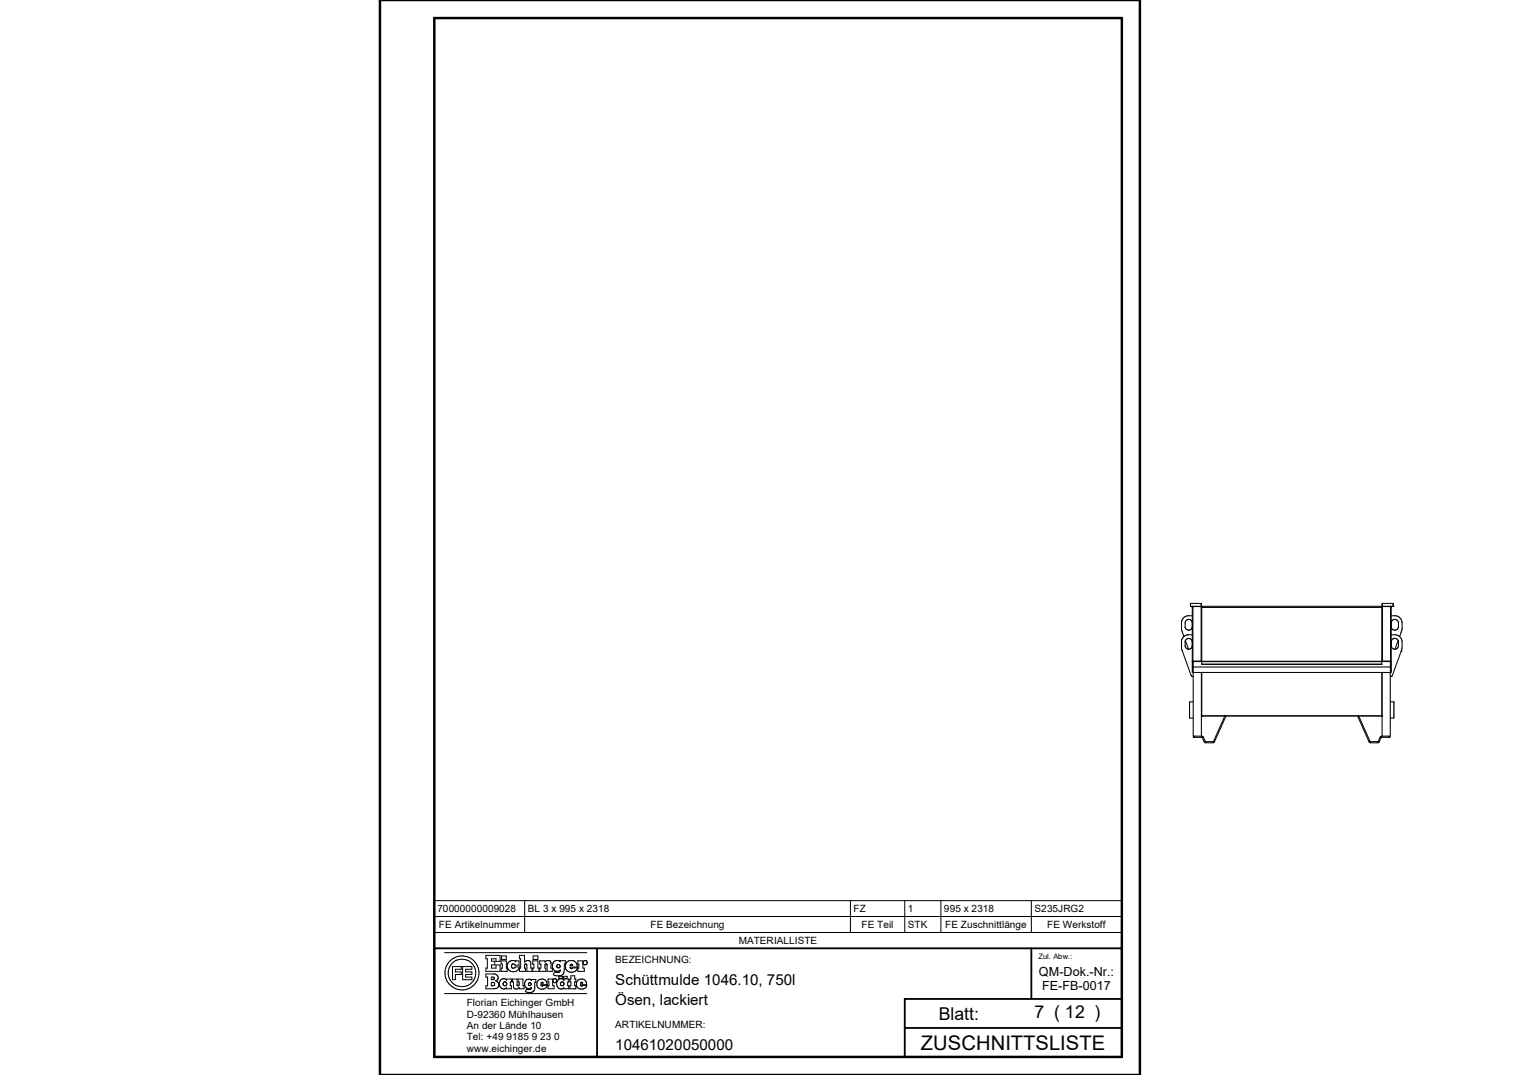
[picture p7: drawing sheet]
<svg xmlns="http://www.w3.org/2000/svg" width="297mm" height="210mm" viewBox="0 0 297 210" stroke-linecap="round" stroke-linejoin="round" font-family="sans-serif">
<g fill="none" stroke="#000" stroke-width=".2">
<path d="M232.6 118.4h.1M232.6 118.4h2.2M232.6 118.4v-.5h2.1v.5M233 118.5v12.8l.1-2M233 118.5l.1 10.7h1.7M233 118.5v.1M234.8 118.5h-1.8M234.8 118.5l-.1 10.7M234.8 118.5h.1M234.8 118.4v.1M234.8 118.5v.1M234.8 118.7h35.2"/>
<path d="M270 118.4v11.4h-35.2v-11.4h37.4M270.1 118.4h.1M270.1 118.5v10.7M270.1 118.4v-.5h2.1v.5M271.8 118.5h-1.8M272.2 118.4h.1M231.6 125.2l.6 1.6M233 131h.1M233 125.4a.71 .71 0 0 0-.6-.7 .71 .71 0 0 0-.8 .6v1a.71 .71 0 0 0 .7 .5 .71 .71 0 0 0 .7-.7M233 124a1.69 1.69 0 0 0-2 .8l-.1 .4v1.7l1.8 5 .5 .2M233 121.7a.71 .71 0 0 0-.7-.7 .71 .71 0 0 0-.7 .5v1.1a.71 .71 0 0 0 .8 .5 .71 .71 0 0 0 .6-.7M233 120.3a1.83 1.83 0 0 0-1.6 .3l-.3 .3-.2 .6v1.5l.4 1.4"/>
<path d="M233.1 129.2v.1M233.2 129.2h38.5M233.2 129.2v14.6h1.7l.7 1.1h1.5l2.2-5 .2 .1-2.3 5-1.6 .1-.3-.2-.4-.9h-1.6M233.2 130.3h38.5M233.2 137.1h-.8v3.2h.8M234.8 139.9h35.3M234.8 131.4v12.4M234.8 139.9h.1M234.8 131.4v8.5M234.8 129.7h35.2M234.8 139.8h35.2M270 129.2h.1"/>
<path d="M270 139.9h.1M270 129.2h-36.9v.1M270 131.4v8.5M270 129.2h1.8v.1M270.1 129.2h1.7M270.1 131.4v12.4M271.7 137.1h.7v3.2h-.7M271.7 131.4v12.4h-1.8l-.2 .2-.5 .9h-1.5l-2.2-5-.2 .1 2.3 5 1.6 .1 .3-.1 .4-1h1.7M271.7 129.2h.1M271.8 129.2v2.1v-12.8l-.1-.1v13h-38.5M271.8 131h.1M271.8 125.4a.71 .71 0 0 1 .7-.7 .71 .71 0 0 1 .8 .7v.7a.71 .71 0 0 1-.8 .7 .71 .71 0 0 1-.7-.7"/>
<path d="M271.8 121.7a.71 .71 0 0 1 .7-.7 .71 .71 0 0 1 .8 .7v.7a.71 .71 0 0 1-.8 .7 .71 .71 0 0 1-.7-.7M271.8 124h.7a1.43 1.43 0 0 1 1.5 1.4v1.1l-.2 .7M271.8 120.3a1.73 1.73 0 0 1 1.9 .6l.3 .8v1.1l-.2 .7M273.2 125.2l-.6 1.6M273.8 127.2h.1M273.8 127.2l-1.7 4.7-.2 .2h-.2M273.8 123.5h.1M273.8 123.5l-.3 .9M233.3 144h.1M233.3 143.8v.2M233.4 143.8v.2M271.4 143.8v.2"/>
<path d="M271.6 143.8v.2M84.8 176h134.4v9.3h-134.3zM84.8 179.1h134.4M102.5 176v6.2M166.2 176v6.2M176.8 176v6.2M183.9 176v6.2M201.5 176v6.2M84.8 182.2h134.4M86.9 186.1h27.8M86.9 194.1h27.8M88.4 188.8h1.7v.6h-1.1v.5h1.1v.5h-1.1v1h-.6z"/>
<path d="M90.4 188.8h1.8v.6h-1.2v.5h1.2v.5h-1.2v.5h1.2v.5h-1.8zM94.9 186.6h2.8v1.2h-.8v-.5h-.9v.5h.7v.7h-.7v.6h.9v-.6h.8v1.3h-2.8v-.7h.3v-1.8h-.3zM94.9 190.3h1.7a.68 .68 0 0 1 .7 .5 .68 .68 0 0 1-.5 .8 .79 .79 0 0 1 .6 .9 .79 .79 0 0 1-.9 .7h-1.6v-.6h.4v-1.7h-.4zM96 190.9h.5v.4l-.5 .1zM96 191.9l.5 .1a.34 .34 0 0 1 .1 .4 .34 .34 0 0 1-.4 .2h-.2zM97.8 191.4a.74 .74 0 0 1 1.2 .1v-.2h.9v.5h-.2v.8h.2v.6h-.9v-.3a.94 .94 0 0 1-1.3-.1 .94 .94 0 0 1 .1-1.4zM97.9 187.7h1v1.4h.2v.7h-1.2v-.7h.2v-.8h-.2zM98 186.7h.9v.7h-.9zM99.4 187.9a1.01 1.01 0 0 1 1.4 0v-.2h.6v.9h-.7a.38 .38 0 0 0-.6-.2 .38 .38 0 0 0 0 .6 .38 .38 0 0 0 .6-.1h.8a1.18 1.18 0 0 1-1.7 .9 1.18 1.18 0 0 1-.4-1.9zM100.1 191.3h.9l.1 1.3h.3v-.2v-.6h-.2v-.5h1v1.3h.2v.6h-1v-.3a.62 .62 0 0 1-.5 .3 .62 .62 0 0 1-.6-.4v-1h-.2zM101.5 186.6h1v1.4a.64 .64 0 0 1 .7-.4 .64 .64 0 0 1 .5 .6v.9h.3v.7h-1.1l-.1-1.5-.3 .2v.6h.2v.7h-1.2v-.7h.2v-1.8h-.2zM103.8 192.9a.56 .56 0 0 1-.4 .5 .56 .56 0 0 1-.6-.2l-.1 .5a1.4 1.4 0 0 0 1.6-.1l.2-.6v-1.1h.2v-.6h-.9v.2a.87 .87 0 0 0-1.1 .1 .87 .87 0 0 0-.1 1.1 .81 .81 0 0 0 1.2 .2"/>
<path d="M104.1 187.7h1v1.4h.2v.7h-1.2v-.7h.2v-.8h-.2zM104.2 186.7h.9v.7h-.9zM105.2 191.5a1.02 1.02 0 0 1 1.1-.2 1.02 1.02 0 0 1 .6 1.1h-1.2a.24 .24 0 0 0 .2 .2 .24 .24 0 0 0 .2-.1h.8a1.04 1.04 0 0 1-1.5 .6 1.04 1.04 0 0 1-.2-1.6zM105.8 192l.2-.1 .1 .2h-.4zM106.8 188.3h-.2l-.1 .3 .2 1.2h-1.2v-.7h.2v-.8h-.2v-.6h1v.3l.4-.3h.4l.3 .2 .1 1.2h.2v.7h-1l-.1-1.4M108 191.6v-.3h-.9v.5h.2l-.2 1.4h1.2v-.6h-.3v-.9M108 191.7h.1M108 191.6h.1M108 191.6a.39 .39 0 0 1 .6-.3 .39 .39 0 0 1 0 .7 .39 .39 0 0 1-.6-.3M108.2 187.9a.81 .81 0 0 1 1.3 0v-.2h1v.6h-.2v1a1.24 1.24 0 0 1-.6 1.3 1.24 1.24 0 0 1-1.4-.1l-.2-.1 .2-.5a.68 .68 0 0 0 1.2-.4 .99 .99 0 0 1-1.3 0 .99 .99 0 0 1-.1-1.3zM109 191.4a.74 .74 0 0 1 1.2 .1v-.2h.9v.5h-.2v.8h.2v.6h-.9v-.3a.94 .94 0 0 1-1.3-.1 .94 .94 0 0 1 .1-1.4zM109.2 190.7h.8v.4h-.8z"/>
<path d="M110.1 190.7h.7v.4h-.7zM110.8 187.9a1.36 1.36 0 0 1 1.4-.1 1.16 1.16 0 0 1 .6 1.1h-1.4a.3 .3 0 0 0 .2 .3 .3 .3 0 0 0 .3-.1h.9a1.21 1.21 0 0 1-1.7 .7 1.21 1.21 0 0 1-.3-1.9zM111.5 188.5l.3-.1 .1 .2h-.5zM111.5 188.4v.1M111.6 190.6h.7v.7h.2v.5h-.2v.8h.2v.6h-1.1v-.6h.2v-.8h-.2v-.5h.2zM112.9 191.5a1.03 1.03 0 0 1 1.2-.1 1.03 1.03 0 0 1 .5 1h-1.2a.26 .26 0 0 0 .2 .2 .26 .26 0 0 0 .3-.1h.8a1.04 1.04 0 0 1-1.6 .6 1.04 1.04 0 0 1-.2-1.6zM113.5 192l.2-.1 .2 .2h-.5zM113.9 188.1v-.4h-1v.6h.2v.8h-.2v.7h1.3v-.7h-.3v-.9M113.9 188.2h.1M113.9 188.1h.1M113.9 188.1a.41 .41 0 0 1 .6-.4 .41 .41 0 0 1 .2 .7 .41 .41 0 0 1-.7-.1l-.1-.1"/>
<circle cx="90.3" cy="190.1" r="3.3"/>
<circle cx="90.3" cy="190.1" r="2.69"/>
<circle cx="98.7" cy="192.2" r=".38"/>
<circle cx="103.5" cy="192.3" r=".28"/>
<circle cx="109.1" cy="188.8" r=".34"/>
<circle cx="109.8" cy="192.2" r=".37"/>
</g>
<path d="M74.2 0h148.5v210h-148.5zM84.9 3.5h134.3v203h-134.3z" fill="none" stroke="#000" stroke-width=".48"/>
<path d="M84.9 185.3h134.3v21.2h-134.3zM116.7 185.3v21.2M201.5 185.3v9.9M219.2 195.2h-42.4v11.3M176.8 200.8h42.4" fill="none" stroke="#000" stroke-width=".36"/>
<text font-size="3.9" x="180" y="205.1">ZUSCHNITTSLISTE</text>
<g font-size="3.5">
<text x="183.4" y="199.2">Blatt:</text>
<text x="202.1" y="198.9">7 ( 12 )</text>
</g>
<g font-size="3">
<text x="120.2" y="192.4">Schüttmulde 1046.10, 750l</text>
<text x="120.2" y="196.3">Ösen, lackiert</text>
<text x="120.2" y="205.1">10461020050000</text>
</g>
<g font-size="2.5">
<text x="203" y="190.6">QM-Dok.-Nr.:</text>
<text x="203.6" y="193.4">FE-FB-0017</text>
</g>
<g font-size="2">
<text x="85.5" y="178.2">70000000009028</text>
<text x="103.2" y="178.2">BL 3 x 995 x 2318</text>
<text x="166.8" y="178.2">FZ</text>
<text x="177.4" y="178.2">1</text>
<text x="184.4" y="178.2">995 x 2318</text>
<text x="202.1" y="178.2">S235JRG2</text>
<text x="85.8" y="181.3">FE Artikelnummer</text>
<text x="127.1" y="181.3">FE Bezeichnung</text>
<text x="144.4" y="184.4">MATERIALLISTE</text>
<text x="168.3" y="181.3">FE Teil</text>
<text x="177.4" y="181.3">STK</text>
<text x="184.7" y="181.3">FE Zuschnittlänge</text>
<text x="204.6" y="181.3">FE Werkstoff</text>
<text x="120.2" y="188.1">BEZEICHNUNG:</text>
<text x="91.2" y="196.6">Florian Eichinger GmbH</text>
<text x="91.2" y="198.8">D-92360 Mühlhausen</text>
<text x="91.2" y="201">An der Lände 10</text>
<text x="91.2" y="203.2">Tel: +49 9185 9 23 0</text>
<text x="120.2" y="200.8">ARTIKELNUMMER:</text>
<text x="91.2" y="205.5">www.eichinger.de</text>
</g>
<text font-size="1.5" x="202.9" y="187.4">Zul. Abw.:</text>
</svg>
